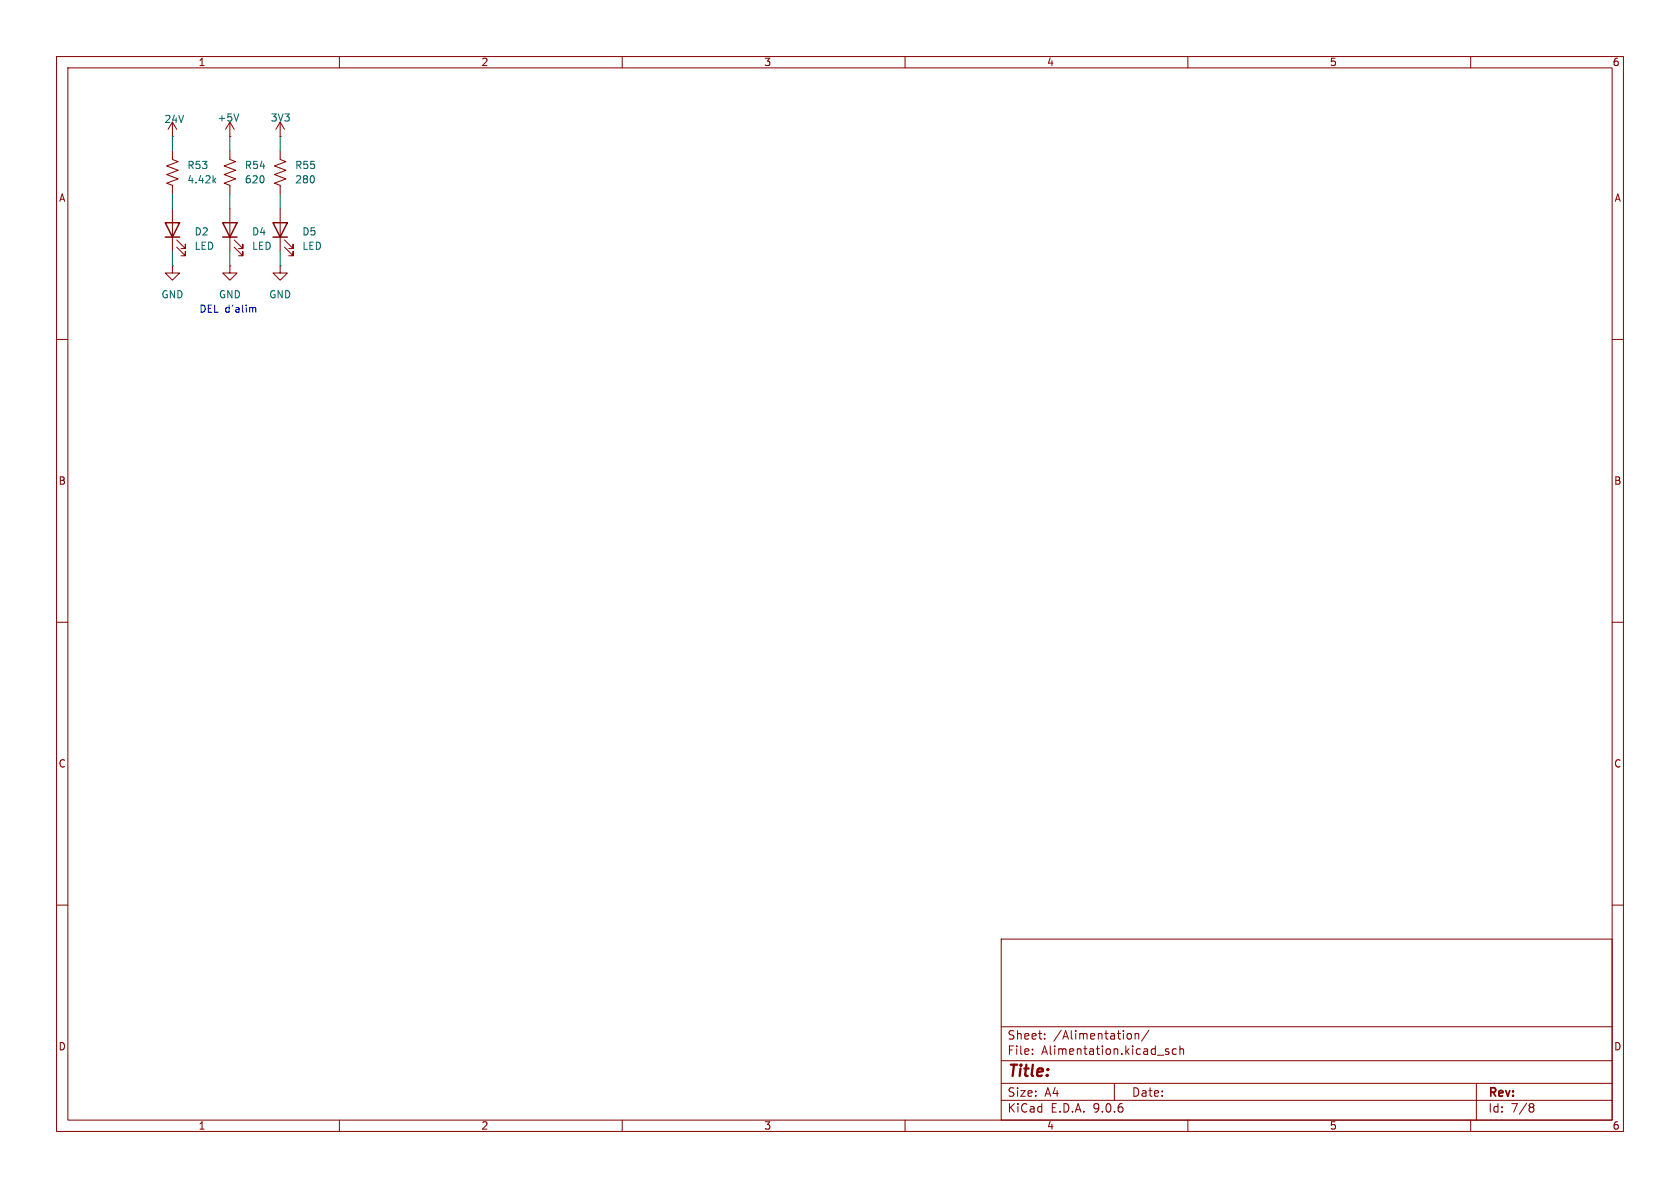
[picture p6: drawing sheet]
<svg xmlns="http://www.w3.org/2000/svg" width="297mm" height="210mm" viewBox="0 0 297 210" stroke-linecap="round" stroke-linejoin="round" font-family="sans-serif">
<g fill="none" stroke="#840000" stroke-width=".18">
<path d="M10 10h277v190h-277zM12 12h273v186h-273zM60 10v2M110 10v2M160 10v2M210 10v2M260 10v2M30.5 26.7v1.5l1 .4-2 .7 2 .8-2 .8 2 .7-2 .8 1 .4v1.5M30.5 24.1h.1M30.5 21.6v2.5M30.5 36.8v7.7M30.5 21.6l-.8 1.3"/>
<path d="M30.5 21.6l.7 1.3M40.6 26.7v1.5l1.1 .4-2.1 .7 2.1 .8-2.1 .8 2.1 .7-2.1 .8 1 .4v1.5M40.6 24.1h.1M40.6 21.6v2.5M40.6 36.8v7.7M40.6 21.6l-.7 1.3M40.6 21.6l.8 1.3M49.5 26.7v1.5l1 .4-2 .7 2 .8-2 .8 2 .7-2 .8 1 .4v1.5M49.5 24.1h.1M49.5 21.6v2.5M49.5 36.8v7.7M49.5 21.6l-.7 1.3"/>
<path d="M49.5 21.6l.8 1.3M30.5 47v1.3h1.2l-1.2 1.2-1.3-1.2h1.3M30.5 47h.1M31.2 43.7l1.6 1.5v-.7v.7h-.8M31.2 42.4l1.6 1.5v-.7v.7h-.8M40.6 47v1.3h1.3l-1.3 1.2-1.2-1.2h1.2M40.6 47h.1M41.4 43.7l1.5 1.5v-.7v.7h-.7M41.4 42.4l1.5 1.5v-.7v.7h-.7M49.5 47v1.3h1.3l-1.3 1.2-1.2-1.2h1.2M49.5 47h.1M50.3 43.7l1.5 1.5v-.7v.7h-.7"/>
<path d="M50.3 42.4l1.5 1.5v-.7v.7h-.7M10 60h2M285 60h2M10 110h2M285 110h2M10 160h2M177 166h108v32h-108zM285 160h2M60 198v2M110 198v2M160 198v2M177 194.5h108"/>
<path d="M177 191.5h108M177 187.5h108M177 181.5h108M182.5 186.3v.1M182.5 185.5v.1M184.7 183.6v.1M184.7 182.8v.1M197 191.5v3M199.5 182.7l.4 .1 .1 .2v.6l-.5 .1M200.7 182.8l.2-.1 .3 .1 .1 .9M200.7 182.7v1M203.1 182.1l-1.3 2"/>
<path d="M206 185.7l.7 .4-.2 .3-.5-.1M206.6 185.5l-.4-.1-.2 .2M208 185.5l-.5-.1-.3 .3v.4l.2 .2h.6M208.6 185.5l.2-.1 .4 .1v.9M208.6 184.9v1.5M210 198v2M260 198v2M261 191.5v6.5M270.6 195.1l.4 .1 .2 .2-.3 .3M270.6 195.7h.3M270.9 195.7l.2 .2 .1 .4-.2 .2-.4 .1"/>
</g>
<path d="M29.2 39.4h2.5l-1.2 2.5zM39.4 39.4h2.5l-1.3 2.5zM48.3 39.4h2.5l-1.3 2.5zM29.2 41.9h2.5M39.4 41.9h2.5M48.3 41.9h2.5" fill="none" stroke="#840000" stroke-width=".25"/>
<path d="M37.8 31.8l.4 .5M38.2 31.5l-.5 .5M42.2 20.1l-.4 1.3" fill="none" stroke="#006464" stroke-width=".18"/>
<path d="M30.5 24.1v2.6M30.5 34.3v2.5M40.6 24.1v2.6M40.6 34.3v2.5M49.5 24.1v2.6M49.5 34.3v2.5M30.5 44.5v2.5M40.6 44.5v2.5M49.5 44.5v2.5" fill="none" stroke="#009600" stroke-width=".18"/>
<path d="M44.7 54.4h.5v.8" fill="none" stroke="#0000c2" stroke-width=".18"/>
<text font-size="2.8" fill="#840000" x="178" y="190.9">Title:</text>
<g font-size="2.1" fill="#840000">
<text x="178" y="184">Sheet:</text>
<text x="186.2" y="184">/Alimentation/</text>
<text x="178" y="186.7">File:</text>
<text x="184.1" y="186.7">Alimentation.kicad_sch</text>
<text x="178" y="196.9">KiCad</text>
<text x="178" y="194.1">Size:</text>
<text x="184.7" y="194.1">A4</text>
<text x="185.7" y="196.9">E.D.A.</text>
<text x="193.3" y="196.9">9.0.6</text>
<text x="200" y="194.1">Date:</text>
<text x="263" y="194.3">Rev:</text>
<text x="263" y="196.9">Id:</text>
<text x="267.1" y="196.9">7/8</text>
</g>
<g font-size="1.8" fill="#840000">
<text x="35" y="11.9">1</text>
<text x="85" y="11.9">2</text>
<text x="135" y="11.9">3</text>
<text x="185" y="11.9">4</text>
<text x="235" y="11.9">5</text>
<text x="285" y="11.9">6</text>
<text x="10.3" y="35.9">A</text>
<text x="285.3" y="35.9">A</text>
<text x="10.3" y="85.9">B</text>
<text x="285.3" y="85.9">B</text>
<text x="10.3" y="135.9">C</text>
<text x="285.3" y="135.9">C</text>
<text x="10.3" y="185.9">D</text>
<text x="285.3" y="185.9">D</text>
<text x="35" y="199.9">1</text>
<text x="85" y="199.9">2</text>
<text x="135" y="199.9">3</text>
<text x="185" y="199.9">4</text>
<text x="235" y="199.9">5</text>
<text x="285" y="199.9">6</text>
</g>
<g font-size="1.8" fill="#006464">
<text x="29" y="21.9">24V</text>
<text x="38.3" y="21.7">+5V</text>
<text x="47.8" y="21.7">3V3</text>
<text x="33" y="30.1">R53</text>
<text x="33" y="32.6">4.42k</text>
<text x="43.2" y="32.6">620</text>
<text x="43.2" y="30.1">R54</text>
<text x="52.1" y="32.6">280</text>
<text x="52.1" y="30.1">R55</text>
<text x="34.3" y="41.8">D2</text>
<text x="44.5" y="41.8">D4</text>
<text x="53.3" y="41.8">D5</text>
<text x="34.3" y="44.4">LED</text>
<text x="44.5" y="44.4">LED</text>
<text x="53.3" y="44.4">LED</text>
<text x="28.4" y="52.9">GND</text>
<text x="38.6" y="52.9">GND</text>
<text x="47.5" y="52.9">GND</text>
</g>
<text font-size="1.8" fill="#0000c2" x="35.1" y="55.5">DEL d'alim</text>
</svg>
